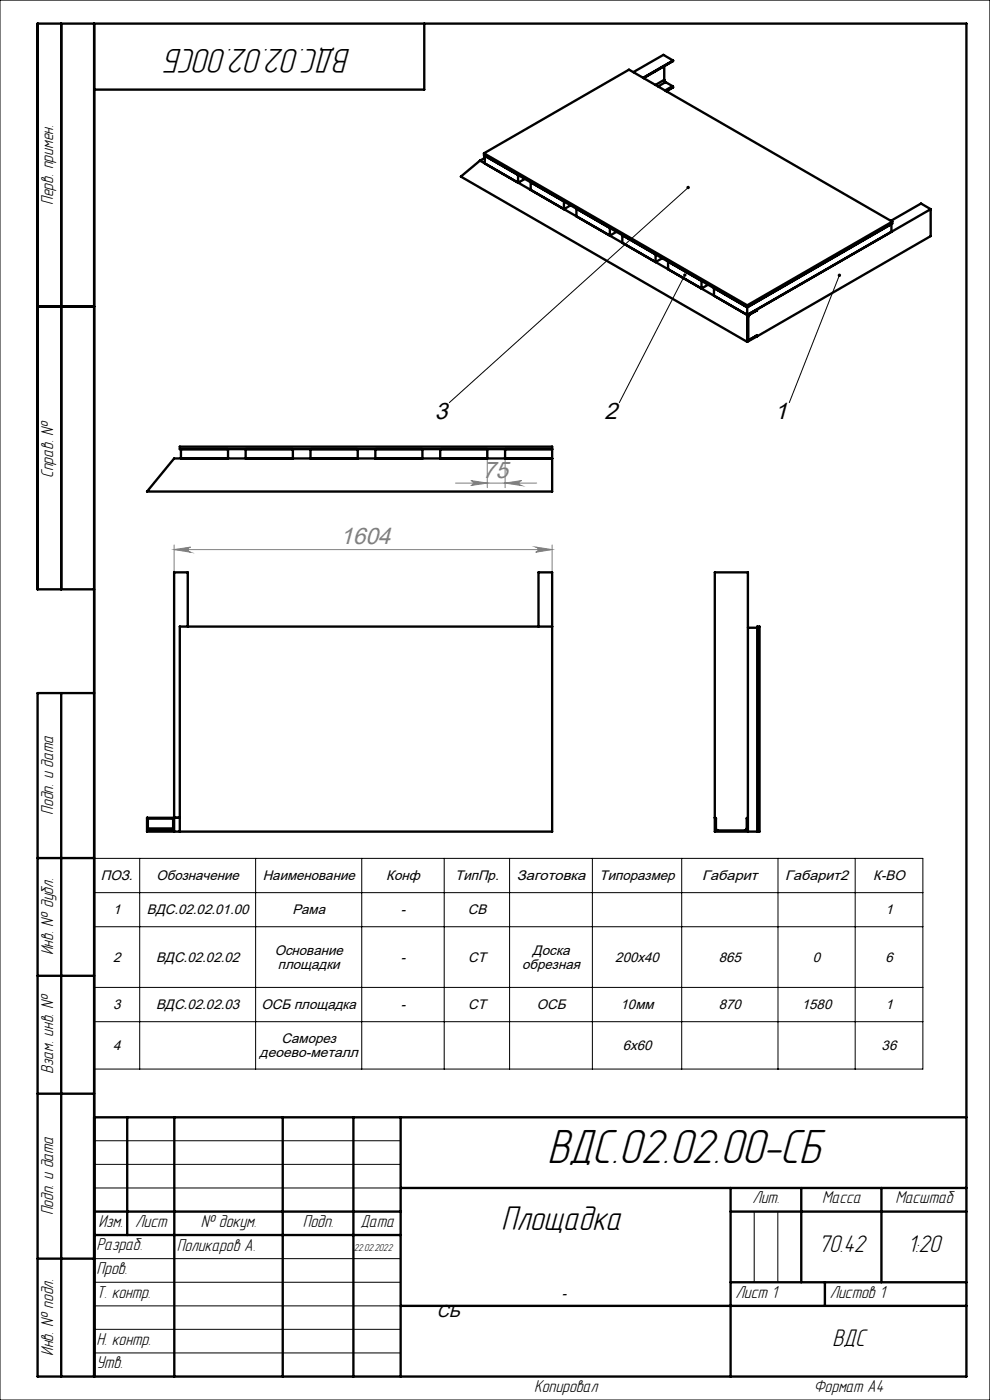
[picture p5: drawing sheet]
<svg xmlns="http://www.w3.org/2000/svg" width="210mm" height="297mm" viewBox="0 0 210 297" stroke-linecap="round" stroke-linejoin="round" font-family="sans-serif">
<path d="M103.4 97.3v6.2M107.1 97.3v6.2M36.9 115.6v5.8M36.9 116.6h80.2M36.9 116.6l3.5-.5a.55 .55 0 0 0-.5 .5 .55 .55 0 0 0 .5 .6zM96.6 102.5h17.2M99.9 101.9l3.5 .6-3.5 .5a.53 .53 0 0 0 .5-.5 .53 .53 0 0 0-.5-.6zM107.1 102.5l3.5-.6a.53 .53 0 0 0-.5 .6 .53 .53 0 0 0 .5 .5zM113.6 116.1l3.5 .5-3.5 .6a.55 .55 0 0 0 .5-.6 .55 .55 0 0 0-.5-.5zM117.1 115.6v5.8" fill="none" stroke="#808080" stroke-width=".21"/>
<g fill="none" stroke="#000" stroke-width=".21">
<path d="M0 0h210v297h-210zM146 39.8l-50.7 45.6M145.3 58.3l-13.9 27.1M178 58.4l-10.6 27M19.9 182.1h175.9v44.7h-175.9zM19.9 189.4h175.9M19.9 196.6h175.9M29.6 182.1v44.7M54.2 182.1v44.7M76.7 182.1v44.7M94.2 182.1v44.7M108.1 182.1v44.7"/>
<path d="M125.7 182.1v44.7M144.6 182.1v44.7M165 182.1v44.7M181.4 182.1v44.7M19.9 209.5h175.9M19.9 216.7h175.9M20 242h65M20 247h65M20 252h65M160 257v15M165 257v15M20 267h65"/>
<path d="M20 272h65M20 277h65M20 282h65M20 287h65"/>
</g>
<g fill="none" stroke="#000" stroke-width=".5">
<path d="M13 5v120M20 5v287M90 5v14h-70M8 65h12M20 125h-12v-120h197v287h-197v-145h12M13 147v145M8 182h12M8 207h12M8 232h12M20 237h185M27 237v25M37 237v55"/>
<path d="M60 237v55M75 237v55M85 237v55M20 257h65M85 252h120M155 252v40M155 257h50M170 252v20M187 252v20M8 267h12M20 262h65M85 277h120"/>
<path d="M155 272h50M175 272v5"/>
</g>
<path d="M145.7 39.5a.36 .36 0 0 0 0 .5 .36 .36 0 0 0 .5 0 .36 .36 0 0 0 0-.5l-.2 .3 .2-.3zM145 58.1a.36 .36 0 0 0 0 .6 .36 .36 0 0 0 .6-.2 .36 .36 0 0 0-.2-.5l-.1 .3 .1-.3zM177.8 58.1a.37 .37 0 0 0 0 .6 .37 .37 0 0 0 .5-.1 .37 .37 0 0 0-.1-.5l-.2 .3 .2-.3z" fill="#000"/>
<g fill="#808080">
<path d="M107.1 102.5l3.5-.6a.53 .53 0 0 0-.5 .6 .53 .53 0 0 0 .5 .5zM99.9 101.9l3.5 .6-3.5 .5a.53 .53 0 0 0 .5-.5 .53 .53 0 0 0-.5-.6z"/>
<path d="M36.9 116.6l3.5-.5a.55 .55 0 0 0-.5 .5 .55 .55 0 0 0 .5 .6zM113.6 116.1l3.5 .5-3.5 .6a.55 .55 0 0 0 .5-.6 .55 .55 0 0 0-.5-.5z"/>
</g>
<g fill="none" stroke="#000" stroke-width=".5">
<path d="M140.9 16.9l.3 .5M140.9 14v2.9M140.9 16.9l-1.9 1.1M141.2 17.4l1.5 .9M141.2 17.4l-1.6 .9M142.7 18.3l.1 .1M142.7 18.3l-1.6 .9M142.8 12.9l-6.3 3.7M142.8 12.8l-2.1-1.2-6.4 3.7M142.8 12.8l-6.4 3.7M142.8 12.8v.1M142.8 18.4l-1.4 1"/>
<path d="M142.8 12.9l-6.3 3.6M142.8 18.4l-1.5 .9M101.8 34.1l56.7 32.7M101.8 34.1l-4 3.4 60.7 35M102.7 32.5l55.8 32.3M102.7 32.5l30.7-17.7 55.9 32.2M102.7 32.5v.4l55.8 32.3M102.8 34.7v-1.6l7.1 4v1.7l1.4-.8M102.8 33.5l-1 .6M112.6 40.3v-1.6l7 4v1.7l1.4-.8M122.3 44.3v1.6M129.4 48.4v1.6l1.4-.8"/>
<path d="M132 49.9v1.6l7.1 4.1M139.1 54v1.6M140.5 54.8l-1.4 .8M141.7 55.5v1.6l7.1 4.1M148.8 59.6v1.6M189.3 47v.4l-30.8 17.8M189.3 47l-30.8 17.8M197.4 44.4v5.7l-36.8 21.3M197.4 44.4l-36.8 21.2M197.4 44.4l-2-1.2-6.4 3.6M150.2 60.4l-1.4 .8M151.4 61.1v1.6l7.1 4.1"/>
<path d="M158.5 64.8v7.7M158.5 65.2l30.6-17.7v1.7l-30.6 17.6M160.5 71.2l.1 .1M160.5 65.9l-1.5 .8-.3 .4v4.9l.2 .1 1.6-.9M160.6 65.7l-.1 .2M160.6 65.6v.1M160.6 71.3v.1M160.6 65.6l-2.1 1.2M160.6 71.4l-2.1 1.1M38.4 95.3v2M48.4 95.3v2M52.1 95.3v2"/>
<path d="M62.1 95.3v2M65.9 95.3v2M75.9 95.3v2M79.6 95.3v2M89.6 95.3v2M93.4 95.3v2M103.4 95.3v2M107.1 95.3v2M117.1 95.3h-79v-.5h79v9.5h-85.9l5.7-7h80.2M39.8 132.9v-11.5h-2.9v55M114.2 132.9v-11.5h2.9v55h-85.9v-2.9h6.9M117.1 132.9h-79v43.5"/>
<path d="M158.6 133.2h2M31.3 173.5l.1 .2M31.4 175.8l.3 .4h4.7l.3-.2v-.2M31.4 173.7v2.1M31.4 175.8h5.3M31.4 173.7h5.3M36.7 173.7v2.1M36.9 173.5l-.2 .2M151.6 173.5l.3 .1v2.2l.4 .4 5.9-.1 .2-.3v-2.2l.2-.1M158.6 176.4v-55h-7v55h9.5v-43.5h-.5v43.5"/>
</g>
<text font-size="10.5" x="116" y="246.7">ВДС.02.02.00-СБ</text>
<g font-size="7.5">
<text x="74.5" y="10.5" transform="rotate(-180 74.5 10.5)">ВДС.02.02.00СБ</text>
<text x="106.3" y="261">Площадка</text>
</g>
<g font-size="5.3">
<text x="173.6" y="265.6">70.42</text>
<text x="192.6" y="265.6">1:20</text>
<text x="176.6" y="285.6">ВДС</text>
</g>
<g font-size="5">
<text x="92.2" y="88.8">3</text>
<text x="128.2" y="88.8">2</text>
<text x="164.3" y="88.8">1</text>
</g>
<g font-size="5" fill="#808080">
<text x="102.4" y="101.4">75</text>
<text x="72.1" y="115.5">1604</text>
</g>
<g font-size="3.8">
<text x="11.3" y="43.5" transform="rotate(-90 11.3 43.5)">Перв. примен.</text>
<text x="11.3" y="101.4" transform="rotate(-90 11.3 101.4)">Справ. №</text>
<text x="11.3" y="172.8" transform="rotate(-90 11.3 172.8)">Подп. и дата</text>
<text x="11.3" y="202.7" transform="rotate(-90 11.3 202.7)">Инв. № дубл.</text>
<text x="11.3" y="227.8" transform="rotate(-90 11.3 227.8)">Взам. инв. №</text>
<text x="11.3" y="257.9" transform="rotate(-90 11.3 257.9)">Подп. и дата</text>
<text x="159.6" y="255.3">Лит.</text>
<text x="174.4" y="255.3">Масса</text>
<text x="189.9" y="255.3">Масштаб</text>
<text x="20.9" y="260.3">Изм.</text>
<text x="28.7" y="260.2">Лист</text>
<text x="42.6" y="260.2">№ докум.</text>
<text x="64.2" y="260.2">Подп.</text>
<text x="76.5" y="260.2">Дата</text>
<text x="20.5" y="265.3">Разраб.</text>
<text x="37.5" y="265.4">Поликаров А.</text>
<text x="20.5" y="275.3">Т. контр.</text>
<text x="20.5" y="270.3">Пров.</text>
<text x="156" y="275.3">Лист 1</text>
<text x="176" y="275.3">Листов 1</text>
<text x="11.3" y="287.7" transform="rotate(-90 11.3 287.7)">Инв. № подл.</text>
<text x="20.5" y="285.2">Н. контр.</text>
<text x="20.5" y="290.3">Утв.</text>
<text x="113.3" y="295.3">Копировал</text>
<text x="172.6" y="295.3">Формат А4</text>
</g>
<text font-size="3.7" x="92.7" y="279.5">СБ</text>
<g font-size="2.9">
<text x="21.4" y="186.8">ПОЗ.</text>
<text x="33.2" y="186.8">Обозначение</text>
<text x="55.7" y="186.8">Наименование</text>
<text x="81.9" y="186.8">Конф</text>
<text x="96.6" y="186.8">ТипПр.</text>
<text x="109.6" y="186.8">Заготовка</text>
<text x="127.2" y="186.8">Типоразмер</text>
<text x="149" y="186.8">Габарит</text>
<text x="166.6" y="186.8">Габарит2</text>
<text x="185.2" y="186.8">К-ВО</text>
<text x="24" y="194">1</text>
<text x="31.1" y="194">ВДС.02.02.01.00</text>
<text x="62" y="194">Рама</text>
<text x="85" y="194">-</text>
<text x="99.2" y="194">СВ</text>
<text x="187.8" y="194">1</text>
<text x="58.3" y="202.7">Основание</text>
<text x="113" y="202.7">Доска</text>
<text x="24" y="204.1">2</text>
<text x="33.1" y="204.1">ВДС.02.02.02</text>
<text x="58.9" y="205.5">площадки</text>
<text x="85" y="204.1">-</text>
<text x="99.3" y="204.1">СТ</text>
<text x="110.8" y="205.5">обрезная</text>
<text x="130.5" y="204.1">200х40</text>
<text x="152.5" y="204.1">865</text>
<text x="172.4" y="204.1">0</text>
<text x="187.8" y="204.1">6</text>
<text x="24" y="214.1">3</text>
<text x="33.1" y="214.1">ВДС.02.02.03</text>
<text x="55.5" y="214.1">ОСБ площадка</text>
<text x="85" y="214.1">-</text>
<text x="99.3" y="214.1">СТ</text>
<text x="113.9" y="214.1">ОСБ</text>
<text x="131.6" y="214.1">10мм</text>
<text x="152.5" y="214.1">870</text>
<text x="170.1" y="214.1">1580</text>
<text x="187.8" y="214.1">1</text>
<text x="59.7" y="221.4">Саморез</text>
<text x="24" y="222.8">4</text>
<text x="55.1" y="224.2">деоево-металл</text>
<text x="132.1" y="222.8">6х60</text>
<text x="187" y="222.8">36</text>
<text x="119.2" y="275.3">-</text>
</g>
<text font-size="2.2" x="75" y="265.5">22.02.2022</text>
</svg>
